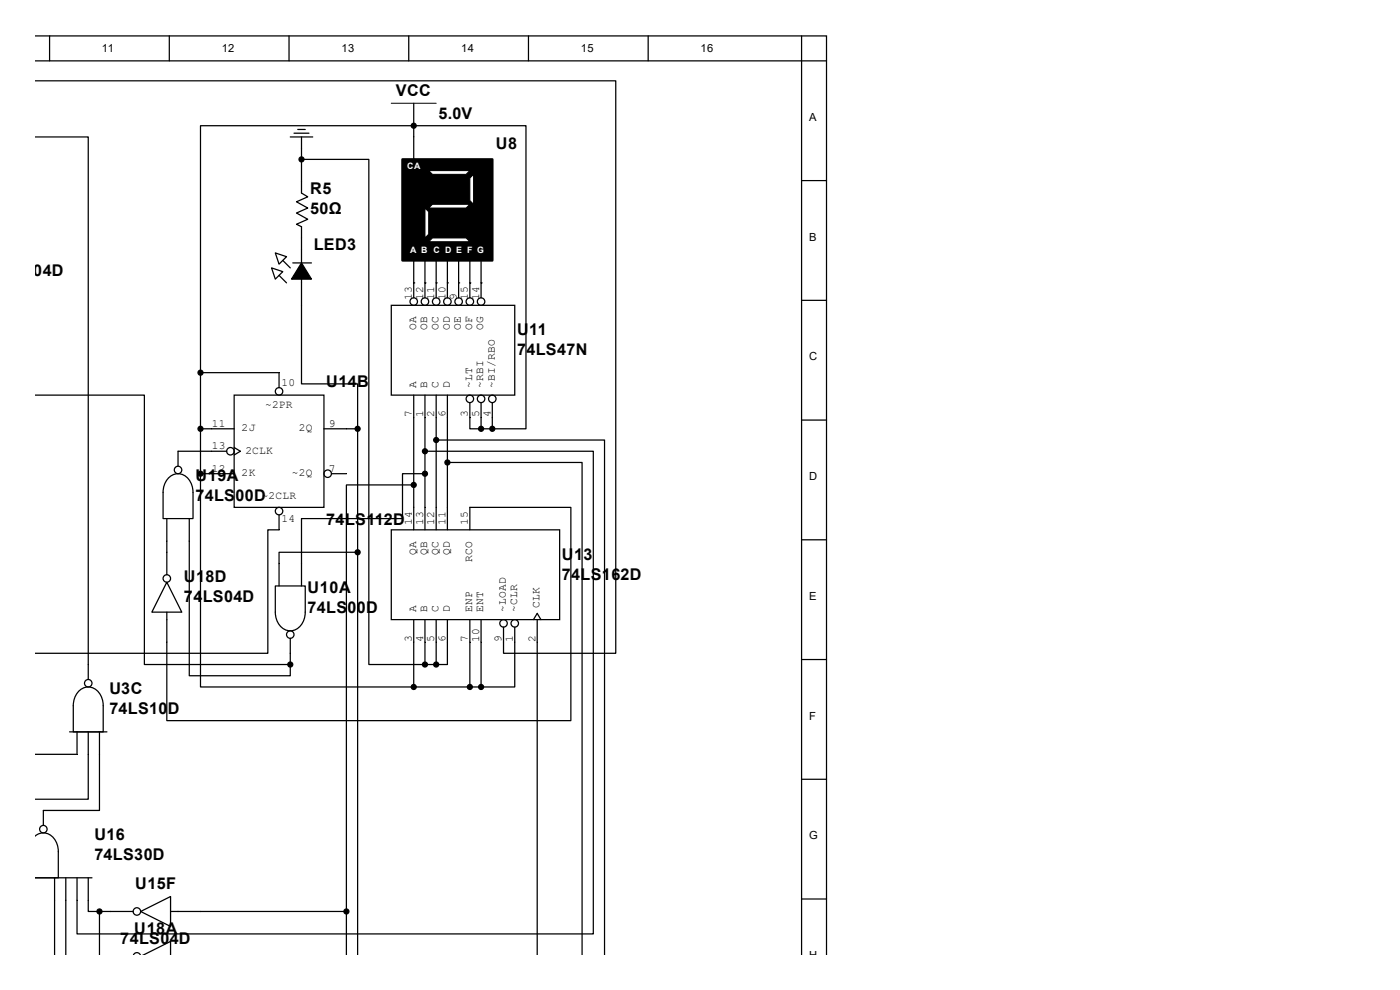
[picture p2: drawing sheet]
<svg xmlns="http://www.w3.org/2000/svg" width="297mm" height="210mm" viewBox="0 0 297 210" stroke-linecap="round" stroke-linejoin="round" font-family="sans-serif">
<g fill="none" stroke="#000" stroke-width=".26">
<path d="M7.6 7.6h167.7v194.8M7.6 12.9h167.7M10.5 7.6v5.3M35.9 7.6v5.3M61.3 7.6v5.3M86.7 7.6v5.3M112.1 7.6v5.3M137.5 7.6v5.3M170.1 7.6v194.8M61.6 29.1h4.7M62.4 28.3h3.2M63.2 27.5h1.6"/>
<path d="M64 29.1v2.3M170.1 38.3h5.2M83 64.8h26.2v19h-26.2zM87.8 60v3.2M90.2 60v3.2M92.5 60v3.2M94.9 60v3.2M97.3 60v3.2M99.7 60v3.2M102.1 60v3.2M170.1 63.7h5.2M87.8 83.8v4.8"/>
<path d="M90.2 83.8v4.8M92.5 83.8v4.8M94.9 83.8v4.8M99.7 85.4v3.2M102.1 85.4v3.2M104.4 85.4v3.2M170.1 89.1h5.2M170.1 114.5h5.2M170.1 139.9h5.2M170.1 165.3h5.2M170.1 190.7h5.2"/>
<circle cx="87.8" cy="64" r=".79"/>
<circle cx="90.2" cy="64" r=".79"/>
<circle cx="92.5" cy="64" r=".79"/>
<circle cx="94.9" cy="64" r=".79"/>
<circle cx="97.3" cy="64" r=".79"/>
<circle cx="99.7" cy="64" r=".79"/>
<circle cx="102.1" cy="64" r=".79"/>
<circle cx="99.7" cy="84.6" r=".79"/>
<circle cx="102.1" cy="84.6" r=".79"/>
<circle cx="104.4" cy="84.6" r=".79"/>
</g>
<path d="M85.4 33.8h19v21.4h-19z" fill-rule="evenodd" fill="#000" stroke="#000" stroke-width=".53"/>
<g fill="#fff" stroke="#000" stroke-width=".21">
<path d="M90.2 44.1l.7 .8v4.8l-.7 .8z" fill-rule="evenodd"/>
<path d="M99.7 37.8l.8-.8v6.3l-.8-.8z" fill-rule="evenodd"/>
<path d="M90.9 51.3l.8-.8h7.2l.8 .8z" fill-rule="evenodd"/>
<path d="M90.9 44.1l.8-.8h8l-.8 .8z" fill-rule="evenodd"/>
<path d="M90.9 36.2h8.8l-.8 .8h-7.2z" fill-rule="evenodd"/>
</g>
<g fill="none" stroke="#000" stroke-width=".26">
<path d="M7.6 17.1h123v121.5h-23.8v-5.6M7.6 29.1h11.1v115M64 31.4v9.6l1.3 .8-2.4 1 2.4 1.3-2.4 1.1 2.4 1.3-2.4 1.1 1.1 .5v33.3h11.9v9.6M64 33.8h14.3v107.2h11.9M87.8 26.7h23.8v64.3h-7.2M87.8 26.7h-45.3v52.4M87.8 26.7h.1M87.8 21.9v11.9M57.6 56.8l2.4 .8-1.6 1.6zM58.4 53.7l2.4 .8-1.6 1.5zM59.2 58.4l1.6 1.6M60 55.2l1.6 1.6"/>
<path d="M62.1 55.8h4M87.8 55.2v4.8M90.2 55.2v4.8M92.5 55.2v4.8M94.9 55.2v4.8M97.3 55.2v4.8M99.7 55.2v4.8M102.1 55.2v4.8M42.5 79.1h16.7v3.1M42.5 79.1v21.4M87.8 60h.1M90.2 60h.1"/>
<path d="M92.5 60h.1M94.9 60h.1M97.3 60h.1M99.7 60h.1M102.1 60h.1M7.6 83.8h23v57.2h31M42.5 91h7.2M48.1 95.7h-10.3v3.2M49.7 83.8h19v23.8h-19zM49.7 94.9l1.3 .8-1.3 .8M68.7 91h7.2M75.9 91v111.4"/>
<path d="M87.8 88.6v23.8M90.2 95.7h35.7v102.4h-109.6v-11.9M90.2 88.6v23.8M92.5 93.3h35.8v109.1M92.5 88.6v23.8M94.9 98.1h28.6v104.3M94.9 88.6v23.8M99.7 88.6v2.4h2.4M102.1 88.6v2.4M102.1 91h2.3M104.4 88.6v2.4M35.4 110v11.9"/>
<path d="M36 101.2a2.91 2.91 0 0 1 4.7 1.7l.2 1.6v5.5h-6.3v-5.5a4.4 4.4 0 0 1 1.4-3.3zM40.2 110v33.4h21.4v-2.4M42.5 100.5v45.2h45.3M42.5 100.5h7.2M59.2 109.2v3.2h-2.4v26.2h-49.2M70.3 100.5h3.2M75.9 117.2h-16.7v7.1M83 112.4h35.7v19h-35.7zM87.8 102.9h-14.3v90.5M90.2 100.5h-4.8v9.5h-21.4v14.3M99.7 112.4v-4.8h21.4v45.3h-85.7v-23M35.4 123.5l3.2 6.4h-6.4z"/>
<path d="M58.4 124.3h6.4v5.6a3.6 3.6 0 0 1-3.2 3.9 3.6 3.6 0 0 1-3.2-3.9zM61.6 135.4v5.6M87.8 131.4v14.3M90.2 131.4v9.6M92.5 131.4v9.6M94.9 131.4v9.6h-2.4M99.7 131.4v14.3M102.1 131.4v14.3M109.2 133v12.7h-7.1M113.2 131.4l.8-1.3 .8 1.3M114 131.4v71M14.8 155.3h7.9"/>
<path d="M16.3 155.3v4.7h-8.7M16.9 146.4a2.91 2.91 0 0 1 4.7 1.8l.3 1.5v5.6h-6.4v-5.6a4.4 4.4 0 0 1 1.4-3.3zM18.7 155.3v14.2h-11.1M21.1 155.3v16.6h-11.9v3.2M87.8 145.7h14.3M90.2 141h2.3M7.6 177.3a2.89 2.89 0 0 1 4.5 1.8l.3 1.6v5.5h-4.8h11.9M11.6 186.2v16.2M14 186.2v16.2M18.7 186.2v7.2h2.4M21.1 193.4h7.1M21.1 193.4v9"/>
<path d="M29.8 193.4l6.4-3.2v6.3zM36.2 193.4h37.3M73.5 193.4v9M28.4 202.4a.76 .76 0 0 1 1.3 0M30.7 202.4l5.5-2.7v2.7"/>
<circle cx="37.8" cy="99.7" r=".79"/>
<circle cx="48.9" cy="95.7" r=".79"/>
<circle cx="59.2" cy="83" r=".79"/>
<circle cx="59.2" cy="108.4" r=".79"/>
<circle cx="69.5" cy="100.5" r=".79"/>
<circle cx="35.4" cy="122.7" r=".79"/>
<circle cx="61.6" cy="134.6" r=".79"/>
<circle cx="106.8" cy="132.2" r=".79"/>
<circle cx="109.2" cy="132.2" r=".79"/>
<circle cx="18.7" cy="144.9" r=".79"/>
<circle cx="9.2" cy="175.9" r=".79"/>
<circle cx="29" cy="193.4" r=".79"/>
</g>
<g fill="#000" stroke="#000" stroke-width=".26">
<path d="M64 55.8l2.1 3.4h-4.3z"/>
<circle cx="64" cy="33.8" r=".53"/>
<circle cx="87.8" cy="26.7" r=".53"/>
<circle cx="42.5" cy="79.1" r=".53"/>
<circle cx="42.5" cy="91" r=".53"/>
<circle cx="75.9" cy="91" r=".53"/>
<circle cx="90.2" cy="95.7" r=".53"/>
<circle cx="92.5" cy="93.3" r=".53"/>
<circle cx="94.9" cy="98.1" r=".53"/>
<circle cx="102.1" cy="91" r=".53"/>
<circle cx="104.4" cy="91" r=".53"/>
<circle cx="42.5" cy="100.5" r=".53"/>
<circle cx="75.9" cy="117.2" r=".53"/>
<circle cx="87.8" cy="102.9" r=".53"/>
<circle cx="90.2" cy="100.5" r=".53"/>
<circle cx="61.6" cy="141" r=".53"/>
<circle cx="87.8" cy="145.7" r=".53"/>
<circle cx="90.2" cy="141" r=".53"/>
<circle cx="92.5" cy="141" r=".53"/>
<circle cx="99.7" cy="145.7" r=".53"/>
<circle cx="102.1" cy="145.7" r=".53"/>
<circle cx="21.1" cy="193.4" r=".53"/>
<circle cx="73.5" cy="193.4" r=".53"/>
</g>
<path d="M83 21.9h9.5" fill="none" stroke="#000" stroke-width=".21"/>
<g font-size="3.4">
<text x="84" y="20.3">VCC</text>
<text x="93" y="25.3">5.0V</text>
<text x="105.2" y="31.7">U8</text>
<text x="65.8" y="41.2">R5</text>
<text x="65.8" y="45.4">50Ω</text>
<text x="66.5" y="53.1">LED3</text>
<text x=".5" y="58.6">4LS04D</text>
<text x="109.7" y="71.1">U11</text>
<text x="109.7" y="75.3">74LS47N</text>
<text x="69.2" y="82.2">U14B</text>
<text x="41.4" y="102">U19A</text>
<text x="41.4" y="106.3">74LS00D</text>
<text x="69.2" y="111.3">74LS112D</text>
<text x="119.2" y="118.7">U13</text>
<text x="39" y="123.4">U18D</text>
<text x="65.2" y="125.9">U10A</text>
<text x="119.2" y="122.9">74LS162D</text>
<text x="39" y="127.7">74LS04D</text>
<text x="65.2" y="130.1">74LS00D</text>
<text x="23.2" y="147.3">U3C</text>
<text x="23.2" y="151.5">74LS10D</text>
<text x="20" y="178.2">U16</text>
<text x="20" y="182.5">74LS30D</text>
<text x="28.7" y="188.6">U15F</text>
<text x="25.5" y="200.2">74LS04D</text>
<text x="28.5" y="198.1">U18A</text>
</g>
<g font-size="2.4">
<text x="21.6" y="11.1">11</text>
<text x="47" y="11.1">12</text>
<text x="72.4" y="11.1">13</text>
<text x="97.8" y="11.1">14</text>
<text x="123.2" y="11.1">15</text>
<text x="148.6" y="11.1">16</text>
<text x="171.7" y="25.7">A</text>
<text x="171.7" y="51.1">B</text>
<text x="87.4" y="63.7" transform="rotate(-90 87.4 63.7)">13</text>
<text x="89.7" y="63.7" transform="rotate(-90 89.7 63.7)">12</text>
<text x="92.1" y="63.7" transform="rotate(-90 92.1 63.7)">11</text>
<text x="94.5" y="63.7" transform="rotate(-90 94.5 63.7)">10</text>
<text x="96.9" y="63.7" transform="rotate(-90 96.9 63.7)">9</text>
<text x="99.3" y="63.7" transform="rotate(-90 99.3 63.7)">15</text>
<text x="101.6" y="63.7" transform="rotate(-90 101.6 63.7)">14</text>
<text x="88.3" y="70.1" transform="rotate(-90 88.3 70.1)">OA</text>
<text x="90.6" y="70.1" transform="rotate(-90 90.6 70.1)">OB</text>
<text x="93" y="70.1" transform="rotate(-90 93 70.1)">OC</text>
<text x="95.4" y="70.1" transform="rotate(-90 95.4 70.1)">OD</text>
<text x="97.8" y="70.1" transform="rotate(-90 97.8 70.1)">OE</text>
<text x="100.2" y="70.1" transform="rotate(-90 100.2 70.1)">OF</text>
<text x="102.5" y="70.1" transform="rotate(-90 102.5 70.1)">OG</text>
<text x="171.7" y="76.5">C</text>
<text x="59.7" y="81.8">10</text>
<text x="88.3" y="82.2" transform="rotate(-90 88.3 82.2)">A</text>
<text x="90.6" y="82.2" transform="rotate(-90 90.6 82.2)">B</text>
<text x="93" y="82.2" transform="rotate(-90 93 82.2)">C</text>
<text x="95.4" y="82.2" transform="rotate(-90 95.4 82.2)">D</text>
<text x="100.2" y="82.2" transform="rotate(-90 100.2 82.2)">~LT</text>
<text x="102.5" y="82.2" transform="rotate(-90 102.5 82.2)">~RBI</text>
<text x="104.9" y="82.2" transform="rotate(-90 104.9 82.2)">~BI/RBO</text>
<text x="56.3" y="86.6">~2PR</text>
<text x="87.4" y="88.6" transform="rotate(-90 87.4 88.6)">7</text>
<text x="89.7" y="88.6" transform="rotate(-90 89.7 88.6)">1</text>
<text x="92.1" y="88.6" transform="rotate(-90 92.1 88.6)">2</text>
<text x="94.5" y="88.6" transform="rotate(-90 94.5 88.6)">6</text>
<text x="99.3" y="88.6" transform="rotate(-90 99.3 88.6)">3</text>
<text x="101.6" y="88.6" transform="rotate(-90 101.6 88.6)">5</text>
<text x="104.1" y="88.6" transform="rotate(-90 104.1 88.6)">4</text>
<text x="44.9" y="90.6">11</text>
<text x="44.9" y="95.3">13</text>
<text x="51.3" y="91.4">2J</text>
<text x="63.4" y="91.4">2Q</text>
<text x="69.8" y="90.6">9</text>
<text x="44.9" y="100.1">12</text>
<text x="51.3" y="101">2K</text>
<text x="52.1" y="96.2">2CLK</text>
<text x="61.9" y="101">~2Q</text>
<text x="69.8" y="100.1">7</text>
<text x="171.7" y="101.9">D</text>
<text x="55.5" y="105.8">~2CLR</text>
<text x="59.7" y="110.7">14</text>
<text x="87.4" y="111.3" transform="rotate(-90 87.4 111.3)">14</text>
<text x="89.7" y="111.3" transform="rotate(-90 89.7 111.3)">13</text>
<text x="92.1" y="111.3" transform="rotate(-90 92.1 111.3)">12</text>
<text x="94.5" y="111.3" transform="rotate(-90 94.5 111.3)">11</text>
<text x="99.3" y="111.3" transform="rotate(-90 99.3 111.3)">15</text>
<text x="88.3" y="117.7" transform="rotate(-90 88.3 117.7)">QA</text>
<text x="90.6" y="117.7" transform="rotate(-90 90.6 117.7)">QB</text>
<text x="93" y="117.7" transform="rotate(-90 93 117.7)">QC</text>
<text x="95.4" y="117.7" transform="rotate(-90 95.4 117.7)">QD</text>
<text x="100.2" y="119.2" transform="rotate(-90 100.2 119.2)">RCO</text>
<text x="88.3" y="129.8" transform="rotate(-90 88.3 129.8)">A</text>
<text x="90.6" y="129.8" transform="rotate(-90 90.6 129.8)">B</text>
<text x="93" y="129.8" transform="rotate(-90 93 129.8)">C</text>
<text x="95.4" y="129.8" transform="rotate(-90 95.4 129.8)">D</text>
<text x="100.2" y="129.8" transform="rotate(-90 100.2 129.8)">ENP</text>
<text x="102.5" y="129.8" transform="rotate(-90 102.5 129.8)">ENT</text>
<text x="107.3" y="129.8" transform="rotate(-90 107.3 129.8)">~LOAD</text>
<text x="109.7" y="129.8" transform="rotate(-90 109.7 129.8)">~CLR</text>
<text x="114.5" y="129.1" transform="rotate(-90 114.5 129.1)">CLK</text>
<text x="171.7" y="127.3">E</text>
<text x="87.4" y="136.2" transform="rotate(-90 87.4 136.2)">3</text>
<text x="89.7" y="136.2" transform="rotate(-90 89.7 136.2)">4</text>
<text x="92.1" y="136.2" transform="rotate(-90 92.1 136.2)">5</text>
<text x="94.5" y="136.2" transform="rotate(-90 94.5 136.2)">6</text>
<text x="99.3" y="136.2" transform="rotate(-90 99.3 136.2)">7</text>
<text x="101.6" y="136.2" transform="rotate(-90 101.6 136.2)">10</text>
<text x="106.4" y="136.2" transform="rotate(-90 106.4 136.2)">9</text>
<text x="108.8" y="136.2" transform="rotate(-90 108.8 136.2)">1</text>
<text x="113.6" y="136.2" transform="rotate(-90 113.6 136.2)">2</text>
<text x="171.7" y="152.7">F</text>
<text x="171.7" y="178.1">G</text>
<text x="171.7" y="203.5">H</text>
</g>
<g font-size="1.9" fill="#fff">
<text x="86.4" y="35.8">CA</text>
<text x="87" y="53.8">A B C D E F G</text>
</g>
</svg>
